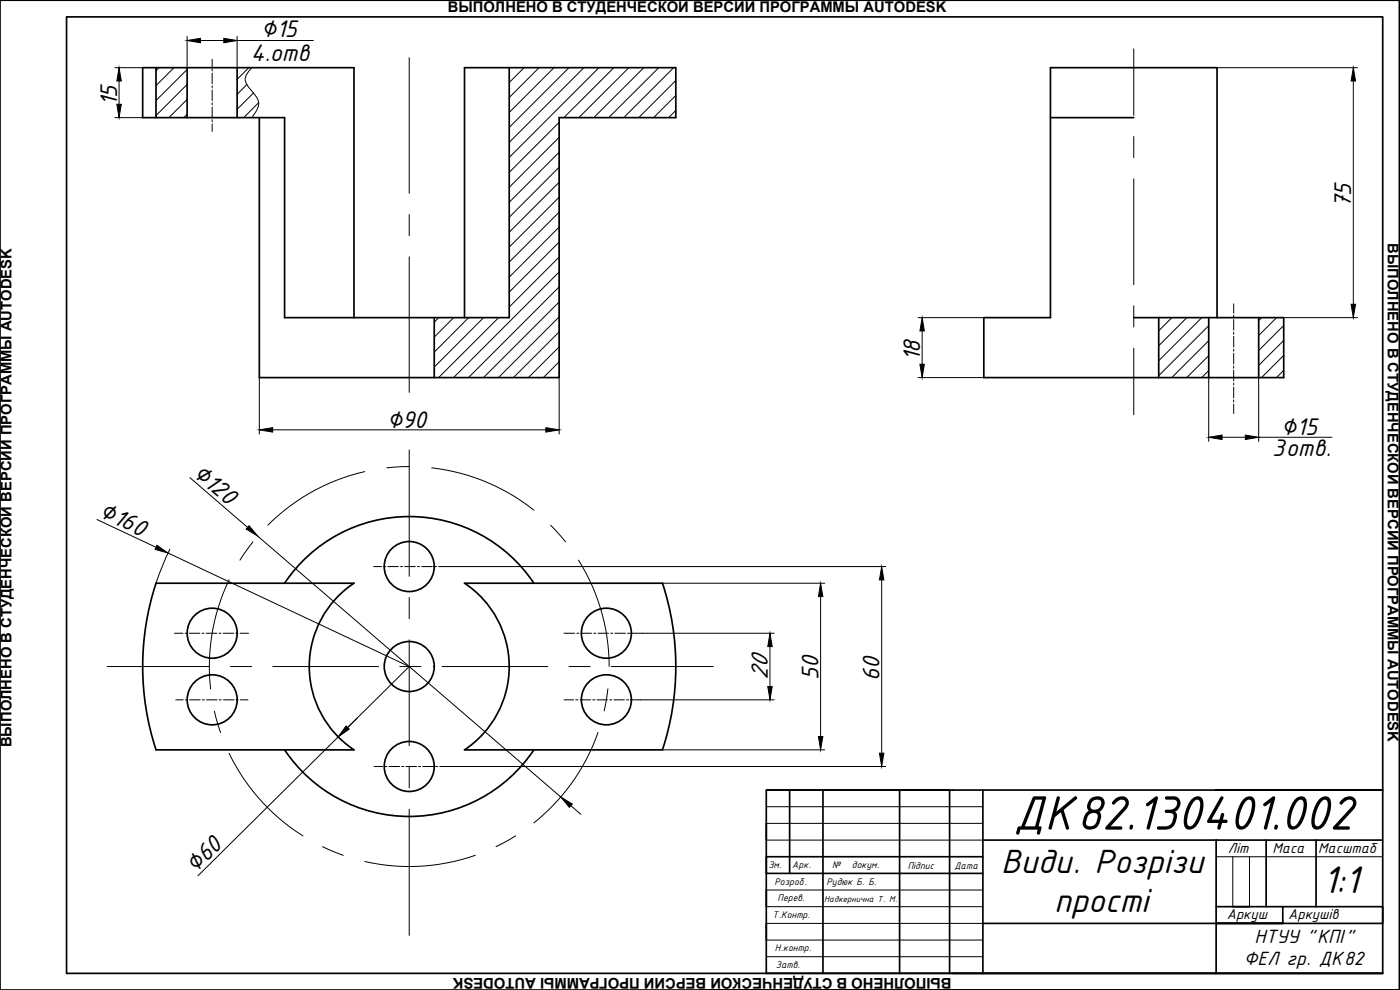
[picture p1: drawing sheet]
<svg xmlns="http://www.w3.org/2000/svg" width="420mm" height="297mm" viewBox="0 0 420 297" stroke-linecap="round" stroke-linejoin="round" font-family="sans-serif">
<g fill="none" stroke="#000" stroke-width=".51">
<path d="M46.8 20.3v15M56.2 20.3v15M71.2 20.3v15M77.8 35.3v78h90v-78h35v-15h-63.4v75M152.8 20.3v75h-67.4v-60h-42.6v-15h63.4v75M315.3 35.3h25M130.3 95.3v18M340.3 95.3h45v18h-90v-18h20v-75h50v75M347.7 95.3v18M362.8 95.3v18M377.7 95.3v18M46.8 175h59.4a30 30 0 0 0 0 50h-59.4a80 80 0 0 1 0-50z"/>
<path d="M85.4 175a45 45 0 0 1 74.8 0M139.4 175h59.4a80 80 0 0 1 0 50h-59.4a30 30 0 0 0 0-50zM85.4 225a45 45 0 0 0 74.8 0"/>
<circle cx="122.8" cy="170" r="7.5"/>
<circle cx="63.7" cy="190" r="7.5"/>
<circle cx="122.8" cy="200" r="7.5"/>
<circle cx="182" cy="190" r="7.5"/>
<circle cx="63.7" cy="210" r="7.5"/>
<circle cx="182" cy="210" r="7.5"/>
<circle cx="122.8" cy="230" r="7.5"/>
</g>
<g fill="none" stroke="#000" stroke-width=".3">
<path d="M47.7 20.3l-.9 .9M52.2 20.3l-5.4 5.4M56.2 20.9l-9.4 9.3M56.2 25.3l-9.4 9.4M56.2 29.8l-5.5 5.5M56.2 34.3l-1 1M74.1 25.4l-2.9 2.9M74.7 20.3l-3.5 3.5M75.6 20.3l-.8 .9a3.3 3.3 0 0 0-.1 5.1l1.1 1.4a4.2 4.2 0 0 1 1.6 4.4l-.5 1.2-1.3 2M76.1 27.9l-4.9 4.9M77.6 30.8l-4.5 4.5M157.3 20.3l-4.5 4.5"/>
<path d="M161.8 20.3l-9 9M166.3 20.3l-13.5 13.4M167.8 36.7l-15 15M170.8 20.3l-18 17.9M175.2 20.3l-22.4 22.4M179.7 20.3l-26.9 26.9M184.2 20.3l-15 15M188.7 20.3l-15 15M193.2 20.3l-15 15M197.7 20.3l-15 15M202.2 20.3l-15 15M202.8 24.2l-11.1 11.1"/>
<path d="M202.8 28.6l-6.6 6.7M202.8 33.1l-2.1 2.2M167.8 41.2l-15 15M167.8 45.7l-15 15M167.8 50.2l-15 15M167.8 54.7l-15 15M167.8 59.2l-15 15M167.8 63.7l-15 14.9M167.8 68.1l-15 15M167.8 72.6l-15 15M167.8 77.1l-15 15M131.7 95.3l-1.4 1.4"/>
<path d="M136.2 95.3l-5.9 5.8M140.7 95.3l-10.4 10.3M145.1 95.3l-14.8 14.8M149.6 95.3l-18 18M167.8 81.6l-31.7 31.7M167.8 86.1l-27.2 27.2M167.8 90.6l-22.7 22.7M167.8 95.1l-18.2 18.2M167.8 99.6l-13.7 13.7M351.7 95.3l-4 4M356.2 95.3l-8.5 8.4M360.7 95.3l-13 12.9"/>
<path d="M362.8 97.7l-15.1 15M378.6 95.3l-.9 .9M383.1 95.3l-5.4 5.4M385.3 97.7l-7.6 7.5M167.8 104.1l-9.2 9.2M167.8 108.5l-4.7 4.8M167.8 113l-.2 .3M362.8 102.2l-11.1 11.1M362.8 106.7l-6.6 6.6M362.8 111.2l-2.2 2.1M385.3 102.2l-7.6 7.5M385.3 106.6l-6.7 6.7"/>
<path d="M385.3 111.1l-2.2 2.2"/>
</g>
<g fill="none" stroke="#000" stroke-width=".3">
<path d="M63.7 17.8v2.2M122.8 17.3v40.7M340.3 14.7v19.9M63.7 20.7v.6M63.7 21.9v3.2M63.7 25.7v.7M63.7 27v3.2M63.7 30.8v.7M63.7 32.1v3.2M63.7 35.9v.6M63.7 37.2v2.2M340.3 41v6.3"/>
<path d="M340.3 53.7v31.7M122.8 64.4v6.3M122.8 77.1v40.7M340.3 91.8v6.3M370.2 91.2v2.8M370.2 94.6v.6M370.2 95.9v3.1M370.2 99.7v.6M340.3 104.5v19.9M370.2 101v3.1M370.2 104.8v.6M370.2 106v3.2"/>
<path d="M370.2 109.8v.7M370.2 111.1v3.2M370.2 114.9v.7M370.2 116.2v3.2M122.8 140l-6.7 .4M122.8 135v37.9M370.2 120v.6M370.2 121.3v2.8M109.5 141.5a59.9 59.9 0 0 0-29.1 16.1M129.5 140.4a59.9 59.9 0 0 1 30.7 12.7M165.2 157.6l4.5 5M68.7 174a60.2 60.2 0 0 0-5.5 32.7"/>
<path d="M75.9 162.6l-3.9 5.5M112.1 170h2.4M115.1 170h.7M116.4 170h3.2M120.2 170h.6M121.5 170h3.2M122.8 179.3v6.3M125.3 170h.6M126.6 170h3.1M130.4 170h.6M131.6 170h2.4M173.6 168.1a60.2 60.2 0 0 1 9.2 31.9"/>
<path d="M32.2 200h30.6M52.3 190h2.6M55.5 190h.7M56.8 190h3.2M60.6 190h.7M61.9 190h3.2M65.7 190h.6M67 190h3.1M69.2 200h6.3M70.8 190h.6M72.1 190h2.5M81.9 200h31.7"/>
<path d="M120 200h6.3M122.8 192v31.7M132.7 200h31.7M169.2 190h3.3M170.8 200h6.3M173.1 190h.6M174.4 190h3.1M178.2 190h.6M179.5 190h3.1M183.3 190h.6M183.5 200h30.6M184.5 190h3.2"/>
<path d="M188.3 190h.7M189.6 190h3.2M52.7 210h2.3M55.6 210h.7M56.9 210h3.2M60.7 210h.6M62 210h3.2M64.3 213.3l1.9 6.5M65.8 210h.6M67.1 210h3.1M70.9 210h.6M72.1 210h2.3"/>
<path d="M169.2 210h3M172.8 210h.6M174.1 210h3.1M177.9 210h.6M179.2 210h3.1M179.5 219.8a59.6 59.6 0 0 1-19.3 27.1M182.4 206.7l-1.1 6.6M183 210h.6M184.2 210h3.2M188 210h.7M189.3 210h3M68.8 226a60 60 0 0 0 22.1 24.8"/>
<path d="M112.3 230h2.5M115.5 230h.6M116.7 230h3.2M120.5 230h.7M121.8 230h3.2M122.8 230.1v6.3M125.6 230h.7M126.9 230h3.2M130.7 230h.6M132 230h2.5M96.8 254l6.2 2.6M122.8 242.8v37.9"/>
<path d="M142.6 256.6a59.8 59.8 0 0 1-33.1 1.9M154.7 250.8l-5.8 3.2"/>
</g>
<g fill="none" stroke="#000" stroke-width=".3">
<path d="M56.2 10.9v9.4M60.2 12.2h7M71.2 10.9v9.4M71.2 12.2h22.8M34.5 20.3h8.3M34.5 35.3h8.3M35.7 24.3v7M365.3 20.3h42.1M406.1 24.3v67M275.5 95.3h19.8M276.8 99.3v10M385.3 95.3h22.1"/>
<path d="M77.8 113.3v16.9M167.8 113.3v16.9M275.5 113.3h19.8M362.8 113.3v19.1M377.7 113.3v19.1M81.8 129h82M366.8 131.2h6.9M377.7 131.2h22M29.1 155.9l17.7 8.3M57 143.3l17.3 14.9M50.4 165.9l72.4 34.1-63.4 62.8M51 164.8l-2.3 5-1.9 5.2"/>
<path d="M77.3 160.9l91 78.2M134 170h131.9M198.8 175h48.7M246.3 179v42M264.6 174v52M192.8 190h39.5M231.1 194v12M192.3 210h40M134.5 230h131.4M198.8 225h48.7M171.3 241.8l3 2.6"/>
</g>
<g fill="#000" stroke="#000" stroke-width=".3">
<path d="M56.2 12.2l4-.7v1.3zM67.2 11.5l4 .7-4 .6zM35.1 31.3h1.3l-.7 4zM35.7 20.3l.7 4h-1.3zM406.1 20.3l.7 4h-1.3zM276.8 95.3l.6 4h-1.3zM405.5 91.3h1.3l-.7 4zM276.1 109.3h1.3l-.6 4zM77.8 129l4-.7v1.4zM163.8 128.3l4 .7-4 .7zM362.8 131.2l4-.7v1.4zM373.7 130.5l4 .7-4 .7z"/>
<path d="M74.8 157.7l2.5 3.2-3.4-2.2zM47.1 163.6l3.3 2.3-3.9-1.1zM246.3 175l.7 4h-1.4zM264.6 170l.7 4h-1.4zM231.1 190l.7 4h-1.4zM103.9 217.8l.9 1-3.3 2.3zM230.4 206h1.4l-.7 4zM245.6 221h1.4l-.7 4zM263.9 226h1.4l-.7 4zM168.3 239.1l3.5 2.1-.9 1z"/>
</g>
<g fill="none" stroke="#000" stroke-width=".51">
<path d="M230 237.1h7v25M237 237.1h10v54.9M247 237.1h23v54.9M285 237.1h-15h15v54.9M295 237.1v54.9M365 237.1h50h-185v54.9h185v-286.9h-395v286.9h395h-50v-39.9M230 247v5.1M295 257.1h-65v5h65M295 252.1h70M365 252.1h50M380 252.1v19.9M395 252.1v19.9"/>
<path d="M230 277.1v5M230 267v5M295 277.1h70M365 272h50v5.1h-50h20v-5.1M370 272h5M210 297h210v-296.9h-420v296.9h420"/>
</g>
<path d="M230 242h65M230 247h65M230 252.1h65M365 257.1h50M370 257.1v14.9M375 257.1v14.9M230 267h65M230 272h65M230 277.1h65M230 282.1h65M230 287h65" fill="none" stroke="#000" stroke-width=".3"/>
<text font-size="15.5" x="304.2" y="248.9">ДК82.130401.002</text>
<text font-size="12.4" x="396.9" y="267.8">1:1</text>
<g font-size="10.9">
<text x="300.5" y="262">Види. Розрізи</text>
<text x="316.4" y="273.7">прості</text>
</g>
<g font-size="7.8">
<text x="78.3" y="11.2">∅15</text>
<text x="75.3" y="18.2">4.отв</text>
<text x="35.1" y="31.9" transform="rotate(-90 35.1 31.9)">15</text>
<text x="405.5" y="62.5" transform="rotate(-90 405.5 62.5)">75</text>
<text x="276.1" y="108.4" transform="rotate(-90 276.1 108.4)">18</text>
<text x="116.1" y="128.4">∅90</text>
<text x="384.4" y="130.6">∅15</text>
<text x="381.8" y="136.8">3отв.</text>
<text x="57.4" y="142.4" transform="rotate(41 57.4 142.4)">∅120</text>
<text x="29.3" y="154.9" transform="rotate(25 29.3 154.9)">∅160</text>
<text x="230.5" y="204.1" transform="rotate(-90 230.5 204.1)">20</text>
<text x="245.7" y="204.1" transform="rotate(-90 245.7 204.1)">50</text>
<text x="264" y="204.2" transform="rotate(-90 264 204.2)">60</text>
<text x="58.5" y="262.3" transform="rotate(-45 58.5 262.3)">∅60</text>
</g>
<g font-size="6.2">
<text x="376.5" y="283">НТУУ &quot;КПІ&quot;</text>
<text x="373.3" y="289.7">ФЕЛ гр. ДК82</text>
</g>
<g font-size="4.7">
<text x="368.5" y="255.9">Літ</text>
<text x="381.9" y="255.9">Маса</text>
<text x="395.6" y="255.9">Масштаб</text>
<text x="368.2" y="275.7">Аркуш</text>
<text x="386.6" y="275.8">Аркушів</text>
</g>
<g font-size="4.4">
<text x="134.4" y="3.5">ВЫПОЛНЕНО В СТУДЕНЧЕСКОЙ ВЕРСИИ ПРОГРАММЫ AUTODESK</text>
<text x="416.5" y="72.9" transform="rotate(90 416.5 72.9)">ВЫПОЛНЕНО В СТУДЕНЧЕСКОЙ ВЕРСИИ ПРОГРАММЫ AUTODESK</text>
<text x="3.5" y="224.2" transform="rotate(-90 3.5 224.2)">ВЫПОЛНЕНО В СТУДЕНЧЕСКОЙ ВЕРСИИ ПРОГРАММЫ AUTODESK</text>
<text x="285.6" y="293.6" transform="rotate(-180 285.6 293.6)">ВЫПОЛНЕНО В СТУДЕНЧЕСКОЙ ВЕРСИИ ПРОГРАММЫ AUTODESK</text>
</g>
<g font-size="3.1">
<text x="230.6" y="260.4">Зм.</text>
<text x="237.8" y="260.3">Арк.</text>
<text x="249.7" y="260.4">№</text>
<text x="255.7" y="260.4">докум.</text>
<text x="272.4" y="260.6">Підпис</text>
<text x="286.4" y="260.6">Дата</text>
<text x="232.4" y="265.6">Розроб.</text>
<text x="248" y="265.6">Рудюк Б. Б.</text>
<text x="231.9" y="275.4">Т.Контр.</text>
<text x="233.3" y="270.5">Перев.</text>
<text x="232.5" y="285.5">Н.контр.</text>
<text x="232.9" y="290.4">Затв.</text>
</g>
<text font-size="2.8" x="247.3" y="270.5">Надкернична Т. М.</text>
</svg>
